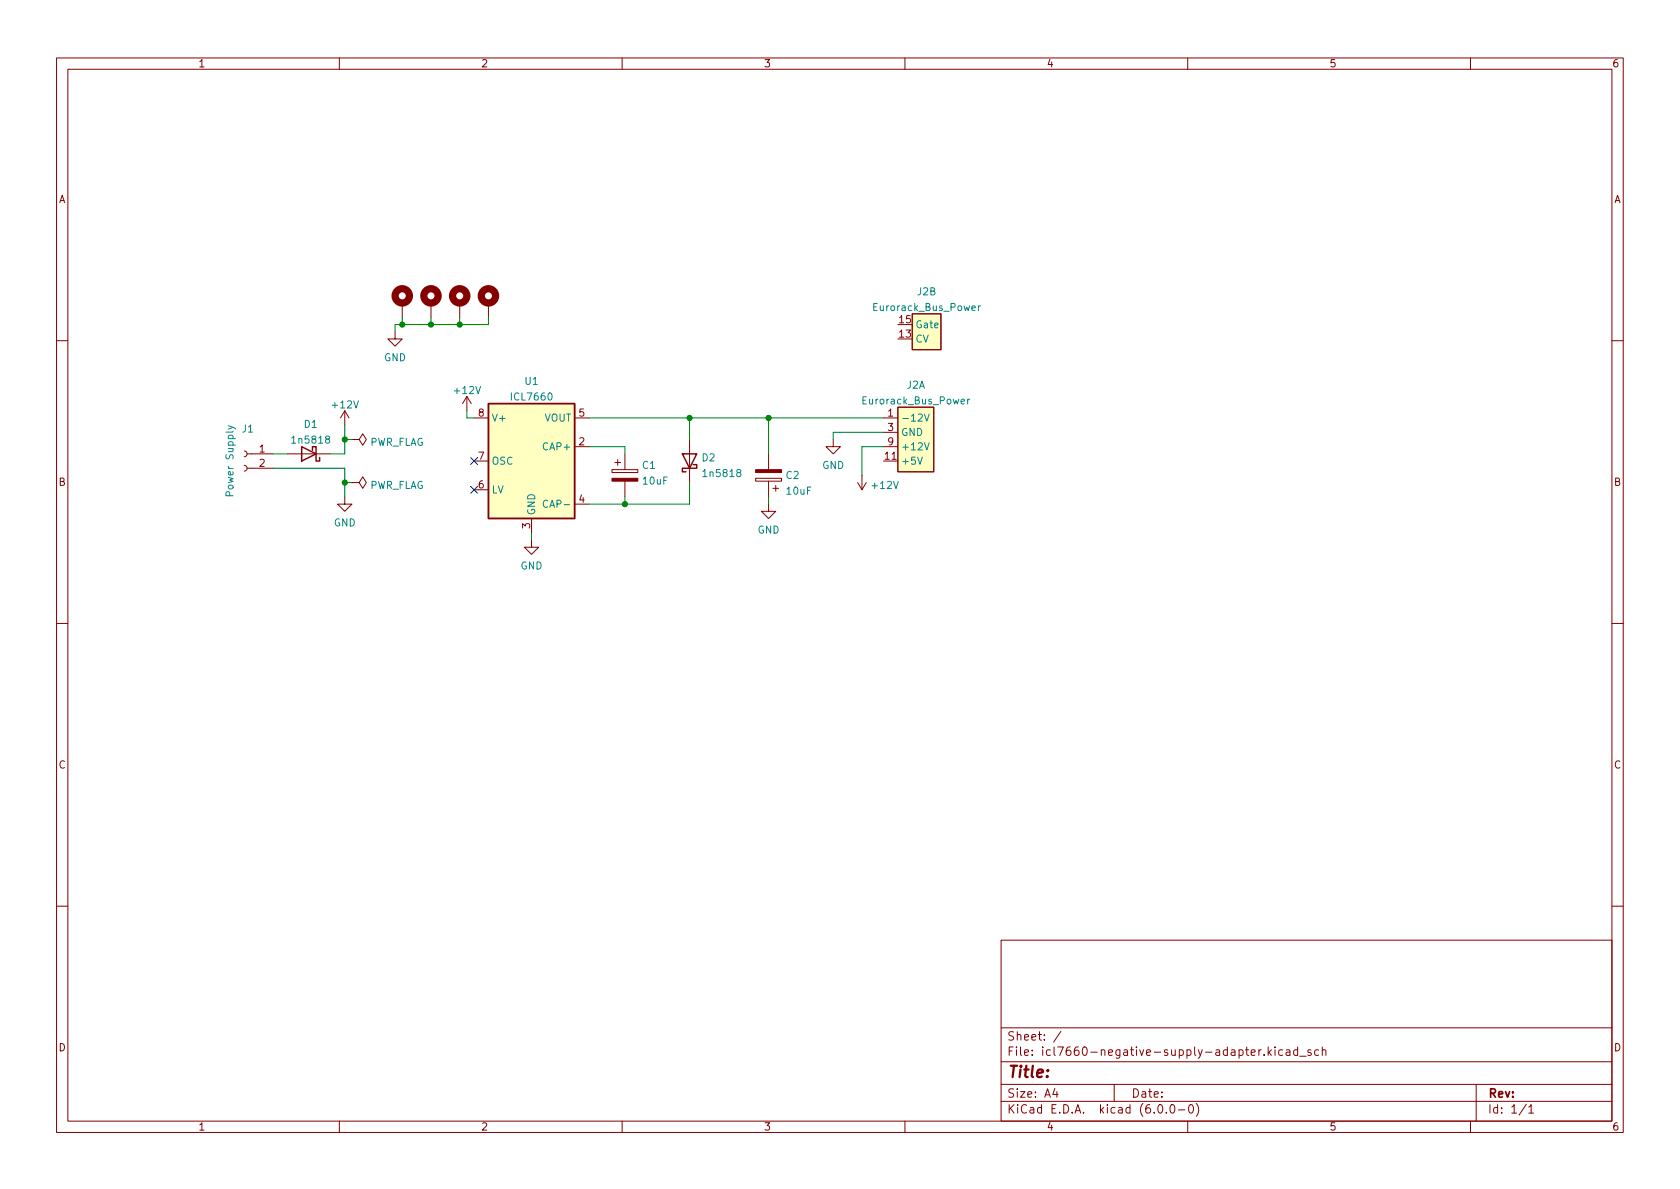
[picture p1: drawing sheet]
<svg xmlns="http://www.w3.org/2000/svg" width="297mm" height="210mm" viewBox="0 0 297 210" stroke-linecap="round" stroke-linejoin="round" font-family="sans-serif">
<g fill="none" stroke="#840000" stroke-width=".18">
<path d="M10 10.2h277v190.1h-277zM12 12.2h273v186.1h-273zM60 10.2v2M110 10.2v2M160 10.2v2M210 10.2v2M260 10.2v2M69.8 58.7v1.2h1.3l-1.3 1.3-1.2-1.3h1.2M71.1 53.6v2.5M76.2 53.6v2.5M81.3 53.6v2.5M86.4 53.6v2.5"/>
<path d="M161.3 55.5h5.1v6.3h-5.1zM10 60.2h2M43.2 79.8l.3 .1 .2 .4-.2 .3-.3 .2M61 72.6l-.8 1.3M61 72.6v2.6M61 72.6l.7 1.3M62.2 77.7h1.3l.6-1 .7 1-.7 1-.6-1M62.2 77.7h.1M82.5 70.1l-.7 1.3M82.5 70.1v2.5M82.5 70.1l.8 1.3M83.8 73.9h2.6"/>
<path d="M101.6 73.9h2.5M101.6 79h2.5M121.9 77.7v7.6M147.3 77.7v1.3h1.3l-1.3 1.3-1.3-1.3h1.3M156.2 73.9h2.5M156.2 76.4h2.5M156.2 79h2.5M158.7 72h6.4v11.4h-6.4zM285 60.2h2M43.2 82.3l.3 .1 .2 .4-.2 .4-.3 .1M43.7 82.8h4.6M43.7 80.3h4.6"/>
<path d="M50.8 80.3h7.6M61 87.9v1.2h1.2l-1.2 1.3-1.3-1.3h1.3M62.2 85.3h1.3l.6-1 .7 1-.7 1.1-.6-1.1M62.2 85.3h.1M83.8 81.5h2.6M83.8 86.6h2.6M94 95.5v1.3h1.2l-1.2 1.2-1.3-1.2h1.3M94 91.7v2.5M101.6 89.1h2.5M108.2 83.1h4.6v.5h-4.6zM108.7 81.8h1M109.2 81.3v1"/>
<path d="M110.5 80.3v2.8M110.5 85.1v2.8M133.6 84.6h4.6v.5h-4.6zM135.9 89.1v1.3h1.3l-1.3 1.3-1.3-1.3h1.3M135.9 80.3v2.8M135.9 85.1v2.8M136.7 86.4h1M137.2 85.8v1.1M151.6 85.3l.8 1.3M152.4 84.1v2.5M153.2 85.3l-.8 1.3M156.2 81.5h2.5"/>
<path d="M10 110.2h2M285 110.2h2M10 160.2h2M177 166.3h108v32h-108zM285 160.2h2M60 198.3v2M110 198.3v2M160 198.3v2M177 194.8h108M177 191.8h108M177 187.8h108M177 181.8h108"/>
<path d="M186.5 192.5l-.4 1h1M186.9 193v1M187.6 182.4l-1.3 1.9M197 191.8v3M204.9 195.4l.2-.1a.81 .81 0 0 1 .6 .7 .81 .81 0 0 1-.3 .8h-.2a.81 .81 0 0 1-.6-.6 .81 .81 0 0 1 .3-.8zM206.2 196.7v.1M207.1 195.4l.1-.1a.81 .81 0 0 1 .6 .7 .81 .81 0 0 1-.3 .8h-.1a.81 .81 0 0 1-.6-.6 .81 .81 0 0 1 .3-.8zM208.4 196.3h1.1M210 198.3v2M210.4 195.4l.1-.1a.81 .81 0 0 1 .6 .7 .81 .81 0 0 1-.3 .8h-.2a.81 .81 0 0 1-.5-.6 .81 .81 0 0 1 .3-.8zM211.5 195.1a1.72 1.72 0 0 1 0 2.3M223 185.6l-.3 .1-.1 .2"/>
<path d="M223.5 186.5v.1M224.2 185.1v1.5M224.4 186.1l.4 .5M224.8 185.6l-.6 .6M225.4 185.1v.2M225.4 185.6v1M226.8 185.7l-.4-.1-.3 .3v.4l.1 .3h.6M227.4 185.7h.6l.1 .9M228.1 186l-.5 .1a.29 .29 0 0 0-.2 .2 .29 .29 0 0 0 .2 .3h.5M229.4 185.7l-.4-.1-.3 .3v.4l.2 .3h.5M229.4 185.1v1.5M229.8 186.8h1.1"/>
<path d="M231.8 185.7l-.4-.1-.2 .2 .1 .3 .5 .1v.4h-.6M233.1 185.7l-.4-.1-.3 .3v.4l.2 .3h.5M233.8 185.8l.2-.2 .4 .1v.9M233.8 185.1v1.5M260 198.3v2M261 191.8v6.5M269.9 195.3l-1.3 1.9M270.3 195.8l.4-.5v1.5M270.3 196.8h.9"/>
</g>
<g fill="#ffffc2" stroke="#ffffc2" stroke-width=".18">
<path d="M161.3 55.5h5.1v6.3h-5.1z"/>
<path d="M158.7 72h6.4v11.4h-6.4z"/>
<path d="M86.4 71.4h15.2v20.3h-15.2z"/>
</g>
<path d="M171.8 54.5l.6-.1v-.3h-.4l-.2 .2 .1 .6h.5M173 54.1v.8M173.4 54.1l-.4 .2M40.4 75.3l1.1 .4 .1 .2M41.2 75.6l-.8 .3M163.4 73.2l.5 1.3 .4-1.3M163.4 78.3l.5 1.3 .4-1.3M169.9 71l.6-.1v-.2l-.4-.1-.2 .2 .1 .6h.5M171.1 70.6v.8M171.4 70.6l-.3 .2M96.8 88.6a.6 .6 0 0 0-.8 .4 .6 .6 0 0 0 .6 .7l.2-.1M162.2 80.8l.5 1.3 .4-1.3" fill="none" stroke="#008484" stroke-width=".18"/>
<path d="M53.3 79l2.6 1.3-2.6 1.2zM55.2 79.6v-.6h.7v2.5h.6v-.6M86.4 71.4h15.2v20.3h-15.2zM120.6 80.3h2.6l-1.3 2.5zM122.6 82.2h.6v.6h-2.6v.6h.7" fill="none" stroke="#840000" stroke-width=".25"/>
<g fill="#840000" stroke="#840000" stroke-width=".18">
<path d="M108.2 84.6h4.6v.5h-4.6z"/>
<path d="M133.6 83.1h4.6v.5h-4.6z"/>
</g>
<g fill="none" stroke="#840000" stroke-width="1.3">
<circle cx="71.1" cy="52.3" r="1.27"/>
<circle cx="76.2" cy="52.3" r="1.27"/>
<circle cx="81.3" cy="52.3" r="1.27"/>
<circle cx="86.4" cy="52.3" r="1.27"/>
</g>
<g fill="none" stroke="#008400" stroke-width=".18">
<path d="M71.1 56.1v1.3M76.2 56.1v1.3M81.3 56.1v1.3M86.4 56.1v1.3h-16.6v1.3M61 75.2v5.1h-2.6M61 77.7h1.2M82.5 72.6v1.3h1.3M104.1 73.9h52.1M104.1 79h6.4v1.3M121.9 73.9v3.8M135.9 73.9v6.4M156.2 79h-3.8v5.1"/>
<path d="M156.2 76.4h-8.9v1.3M48.3 82.8h12.7v5.1M48.3 80.3h2.5M61 85.3h1.2M94 94.2v1.3M110.5 87.9v1.2M121.9 85.3v3.8h-17.8M135.9 87.9v1.2"/>
</g>
<path d="M83.2 86l1.2 1.2M83.2 80.9l1.2 1.2M84.4 86l-1.2 1.2M84.4 80.9l-1.2 1.2" fill="none" stroke="#000084" stroke-width=".18"/>
<g fill="#008400" stroke="#008400" stroke-width=".18">
<circle cx="61" cy="77.7" r=".46"/>
<circle cx="81.3" cy="57.4" r=".46"/>
<circle cx="71.1" cy="57.4" r=".46"/>
<circle cx="76.2" cy="57.4" r=".46"/>
<circle cx="61" cy="85.3" r=".46"/>
<circle cx="135.9" cy="73.9" r=".46"/>
<circle cx="121.9" cy="73.9" r=".46"/>
<circle cx="110.5" cy="89.1" r=".46"/>
</g>
<text font-size="2.8" fill="#840000" x="178" y="190.6">Title:</text>
<g font-size="2.1" fill="#840000">
<text x="178" y="184">Sheet: /</text>
<text x="178" y="186.7">File: icl7660-negative-supply-adapter.kicad_sch</text>
<text x="178" y="196.9">KiCad E.D.A. kicad (6.0.0-0)</text>
<text x="178" y="194.1">Size: A4</text>
<text x="200" y="194.1">Date:</text>
<text x="263" y="194.1">Rev:</text>
<text x="263" y="196.9">Id: 1/1</text>
</g>
<g font-size="1.8" fill="#840000">
<text x="35" y="11.9">1</text>
<text x="85" y="11.9">2</text>
<text x="135" y="11.9">3</text>
<text x="185" y="11.9">4</text>
<text x="235" y="11.9">5</text>
<text x="285" y="11.9">6</text>
<text x="10.3" y="35.9">A</text>
<text x="285.3" y="35.9">A</text>
<text x="159" y="59.7">13</text>
<text x="159" y="57.1">15</text>
<text x="84.6" y="73.7">8</text>
<text x="102.4" y="73.7">5</text>
<text x="157" y="73.7">1</text>
<text x="157" y="76.2">3</text>
<text x="45.9" y="80">1</text>
<text x="45.9" y="82.5">2</text>
<text x="84.6" y="81.3">7</text>
<text x="102.4" y="78.7">2</text>
<text x="156.5" y="81.3">11</text>
<text x="157" y="78.7">9</text>
<text x="10.3" y="85.9">B</text>
<text x="84.6" y="86.4">6</text>
<text x="102.4" y="88.9">4</text>
<text x="285.3" y="85.9">B</text>
<text x="93.7" y="93.5" transform="rotate(-90 93.7 93.5)">3</text>
<text x="10.3" y="135.9">C</text>
<text x="285.3" y="135.9">C</text>
<text x="10.3" y="185.9">D</text>
<text x="285.3" y="185.9">D</text>
<text x="35" y="199.9">1</text>
<text x="85" y="199.9">2</text>
<text x="135" y="199.9">3</text>
<text x="185" y="199.9">4</text>
<text x="235" y="199.9">5</text>
<text x="285" y="199.9">6</text>
</g>
<g font-size="1.8" fill="#008484">
<text x="162.2" y="52.2">J2B</text>
<text x="154.7" y="55">Eurorack_Bus_Power</text>
<text x="161.8" y="58">Gate</text>
<text x="67.9" y="63.9">GND</text>
<text x="161.8" y="60.6">CV</text>
<text x="80.5" y="69.7">+12V</text>
<text x="90.6" y="70.8">ICL7660</text>
<text x="92.8" y="68">U1</text>
<text x="152.8" y="71.5">Eurorack_Bus_Power</text>
<text x="160.3" y="68.7">J2A</text>
<text x="42.8" y="76.5">J1</text>
<text x="53.8" y="75.7">D1</text>
<text x="58.9" y="72.2">+12V</text>
<text x="86.9" y="74.5">V+</text>
<text x="96.2" y="74.5">VOUT</text>
<text x="159.3" y="74.5">-12V</text>
<text x="159.3" y="77.1">GND</text>
<text x="51.9" y="78.4">1n5818</text>
<text x="65.2" y="78.8">PWR_FLAG</text>
<text x="86.9" y="82.2">OSC</text>
<text x="96.3" y="79.6">CAP+</text>
<text x="113.6" y="82.9">C1</text>
<text x="124.1" y="81.6">D2</text>
<text x="145.4" y="82.9">GND</text>
<text x="159.3" y="82.2">+5V</text>
<text x="159.3" y="79.6">+12V</text>
<text x="41.3" y="87.4" transform="rotate(-90 41.3 87.4)">Power Supply</text>
<text x="65.2" y="86.5">PWR_FLAG</text>
<text x="86.9" y="87.2">LV</text>
<text x="96.8" y="89.8">CAP-</text>
<text x="113.8" y="85.7">10uF</text>
<text x="124.6" y="84.3">1n5818</text>
<text x="139" y="84.7">C2</text>
<text x="139.2" y="87.5">10uF</text>
<text x="154.3" y="86.5">+12V</text>
<text x="59" y="93.1">GND</text>
<text x="94.6" y="91.2" transform="rotate(-90 94.6 91.2)">GND</text>
<text x="133.9" y="94.3">GND</text>
<text x="92" y="100.7">GND</text>
</g>
</svg>
